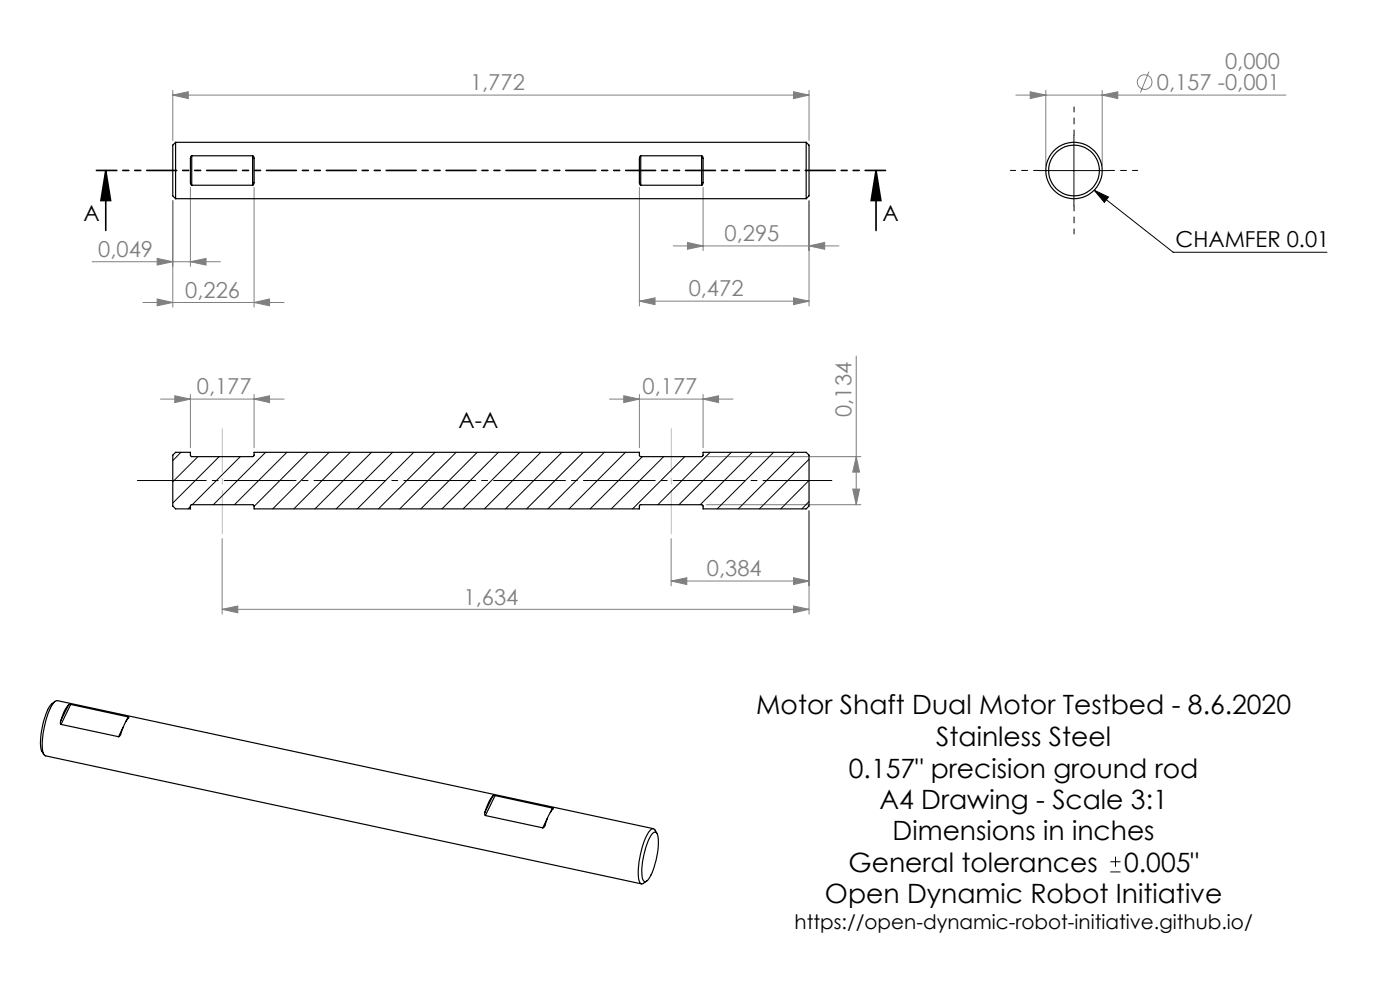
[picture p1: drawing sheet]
<svg xmlns="http://www.w3.org/2000/svg" width="297mm" height="210mm" viewBox="0 0 297 210" stroke-linecap="round" stroke-linejoin="round" font-family="sans-serif">
<g fill="none" stroke="#808080" stroke-width=".21">
<path d="M36.7 19.2v10.6M168.3 19.5l3.3 .7-3.3 .7zM171.6 19.2v10.6M218.5 19.5l3.4 .7-3.4 .7zM221.9 19.2v16M233.8 19.2v16M243.7 15.2l-1.8 4.4M36.7 20.2l3.2-.7v1.4zM36.7 20.2h134.9M40.4 39.7v16.8M53.9 39.7v25.4M135.6 39.7v25.2"/>
<path d="M149.2 39.7v13.5M215.5 20.2h57.3M233.8 20.2l3.3-.7v1.4zM19.5 55.5h27.2M33.3 54.8l3.4 .7-3.4 .7zM36.7 42.6v22.5M40.4 55.5l3.3-.7v1.4zM142.8 52.2h35.2M145.8 51.4l3.4 .8-3.4 .7zM171.6 52.2l3.3-.8v1.5zM171.6 42.6v22.3M30.3 64.2h30"/>
<path d="M33.3 63.4l3.4 .8-3.4 .7zM53.9 64.2l3.3-.8v1.5zM135.6 63.9l3.4-.7v1.4zM135.6 63.9h36M168.3 63.2l3.3 .7-3.3 .7zM181.6 75.5v31.6M34 84.7h26.3M37.1 84l3.3 .7-3.3 .7zM40.4 83.7v11.3M53.9 84.7l3.3-.7v1.4zM53.9 83.7v11.3M129.3 84.7h26.2"/>
<path d="M132.3 84l3.3 .7-3.3 .7zM135.6 83.7v11.3M149.2 84.7l3.2-.7v1.4zM149.2 83.7v11.3M149.8 96.9h32.8M181.6 96.9l.8 3.2h-1.5zM47.1 114.3v16M142.4 114.3v10M149.8 107.1h32.8M171.6 108.3v22M180.9 103.7h1.5l-.8 3.4zM47.1 129.2l3.3-.7v1.5z"/>
<path d="M47.1 129.2h124.5M142.4 123.3l3.3-.8v1.5zM142.4 123.3h29.2M168.3 122.5l3.3 .8-3.3 .7zM168.3 128.5l3.3 .7-3.3 .8z"/>
<circle cx="242.9" cy="17.4" r="1.55"/>
</g>
<path d="M220.3 36.2h15M227.8 28.7v15M232.1 40.3l16.8 13.2h32.6M232.1 40.3l3.1 1.5-.9 1.1zM235.5 185h2.2M235.5 182.8h2.2M236.6 181.7v2.2" fill="none" stroke="#000" stroke-width=".21"/>
<path d="M22.4 36.2l1.1 6.3h-2.1zM22.4 36.2v12.7M185.8 36.2l1.1 6.3h-2.1zM185.8 36.2v12.7" fill="none" stroke="#000" stroke-width=".35"/>
<path d="M176.5 101.9h-147.4" fill="none" stroke="#000" stroke-width=".21" stroke-dasharray="15.2 1.3 1.3 1.3" stroke-dashoffset=".6"/>
<path d="M220.4 36.2h-6M227.9 28.7v-6M235.4 36.2h5.9M227.9 43.7v5.9" fill="none" stroke="#000" stroke-width=".21" stroke-dasharray="15.2 1.3 1.3 1.3" stroke-dashoffset="14.2"/>
<path d="M187.9 36.2h-167.4" fill="none" stroke="#000" stroke-width=".35" stroke-dasharray="6.3 1.3 1.3 1.3 1.3 1.3" stroke-dashoffset="2"/>
<path d="M47.2 90.9v22.3M142.4 90.9v22.3" fill="none" stroke="#c0c0c0" stroke-width=".21" stroke-dasharray="15.2 1.3 1.3 1.3" stroke-dashoffset="6"/>
<g fill="#000">
<path d="M232.1 40.3l3.1 1.5-.9 1.1z"/>
<path d="M185.8 36.2l1.1 6.3h-2.1zM22.4 36.2l1.1 6.3h-2.1z"/>
</g>
<g fill="#808080">
<path d="M168.3 122.5l3.3 .8-3.3 .7zM142.4 123.3l3.3-.8v1.5zM168.3 128.5l3.3 .7-3.3 .8zM47.1 129.2l3.3-.7v1.5z"/>
<path d="M171.6 52.2l3.3-.8v1.5zM145.8 51.4l3.4 .8-3.4 .7zM168.3 63.2l3.3 .7-3.3 .7zM135.6 63.9l3.4-.7v1.4z"/>
<path d="M36.7 20.2l3.2-.7v1.4zM168.3 19.5l3.3 .7-3.3 .7zM33.3 54.8l3.4 .7-3.4 .7zM40.4 55.5l3.3-.7v1.4zM33.3 63.4l3.4 .8-3.4 .7zM53.9 64.2l3.3-.8v1.5zM37.1 84l3.3 .7-3.3 .7zM53.9 84.7l3.3-.7v1.4zM132.3 84l3.3 .7-3.3 .7zM149.2 84.7l3.2-.7v1.4zM218.5 19.5l3.4 .7-3.4 .7zM233.8 20.2l3.3-.7v1.4z"/>
<path d="M181.6 96.9l.8 3.2h-1.5zM180.9 103.7h1.5l-.8 3.4z"/>
</g>
<g fill="none" stroke="#000" stroke-width=".25">
<path d="M37.3 30.2v11.9M37.3 30.2l-.6 .6v10.7l.6 .6M37.3 30.2h133.7M40.7 33l-.1 .1a10.2 10.2 0 0 0-.2 3.7v2l.3 .5M40.7 39.3h12.9M40.7 33h12.9M40.7 33v6.3M53.6 33l.3 .3v.3v5.2l-.1 .4-.2 .1M53.6 33v6.3M135.9 33v.1a10.2 10.2 0 0 0-.3 3.7v2l.3 .5M135.9 39.3h12.9M135.9 33h12.9"/>
<path d="M135.9 33v6.3M148.8 33l.3 .3 .1 .3v5.2l-.2 .4-.2 .1M148.8 33v6.3M171 30.2v11.9M171 30.2l.6 .6v10.7l-.6 .6M37.3 42.1h133.7M36.7 96.5l.6-.6h3.1v.7l.3 .3h12.9l.3-.2v-.8h81.7v.7l.3 .3h12.9l.3-.2 .1-.8h21.8l.6 .6v10.8l-.6 .6h-21.8v-.6l-.3-.2h-13.1l-.2 .2v.6h-81.7v-.6l-.2-.2h-13.1l-.2 .2v.6h-3.1l-.6-.6zM11.7 148.8a5.1 5.1 0 0 0-2.2 3.5 13.5 13.5 0 0 0-.7 7l.5 .7M12.8 153v.5l.1 .2M12.9 153.7l12.3 2.6M14.5 149.5a8.3 8.3 0 0 0-1.7 3.5M14.5 149.5l-1.7 3.5"/>
<path d="M15 149.4l-.5 .1M15 149.4l12.2 2.7M15 149.4l-2.1 4.3M26.1 154.2l-.9 2.1M27.2 152.1l.1 .1a11.4 11.4 0 0 0-1.9 3.9l-.2 .2M27.2 152.1l-.5 1M102.9 172.3l-.1 .3 .2 .4M103 173l12.1 2.6M104.5 168.9a9 9 0 0 0-1.6 3.4M104.5 168.9l-1.6 3.4M105 168.8l-.5 .1M105 168.8l12.2 2.6"/>
<path d="M105 168.8l-2 4.2M116.1 173.6l-1 2M117.2 171.4l.2 .1a12.4 12.4 0 0 0-2 4l-.3 .1M117.2 171.4l-.5 1M138.5 176.7a.56 .56 0 0 1 .7-.2 .56 .56 0 0 1 .3 .7 15.3 15.3 0 0 1-2.1 9.5 .55 .55 0 0 1-.6 .3 .55 .55 0 0 1-.5-.5 15.4 15.4 0 0 1 2-9.6zM138.6 175.8l-126.5-27.2a4.2 4.2 0 0 0-1.9 2.7 17.4 17.4 0 0 0-1.1 8.3l.3 .6 .3 .1 126.4 27.2M139.3 176.8l-.4-.8a.59 .59 0 0 0-1 .2 16.9 16.9 0 0 0-2.3 10.6 .59 .59 0 0 0 .3 .6 .59 .59 0 0 0 .6 0l.7-.5"/>
<circle cx="227.8" cy="36.2" r="5.4"/>
<circle cx="227.8" cy="36.2" r="6"/>
</g>
<g fill="none" stroke="#000" stroke-width=".21">
<path d="M38.4 95.9l-1.7 1.8M42 96.9l-5.3 5.3M46.5 96.9l-9.8 9.8M51 96.9l-10.2 10.2M56.3 95.9l-11 11.2M60.9 95.9l-11.2 11.2M65.3 95.9l-11.4 11.5M69.8 95.9l-11.9 12M74.3 95.9l-12 12M78.8 95.9l-12 12M83.3 95.9l-12 12M87.8 95.9l-12 12"/>
<path d="M92.3 95.9l-12 12M96.8 95.9l-12 12M101.2 95.9l-11.9 12M105.7 95.9l-11.9 12M110.2 95.9l-12 12M114.7 95.9l-11.9 12M119.2 95.9l-12 12M123.7 95.9l-12 12M128.2 95.9l-12 12M132.7 95.9l-12 12M136.3 96.9l-11.1 11M140.8 96.9l-11.1 11"/>
<path d="M145.3 96.9l-11.1 11M150.6 95.9l-11 11.2M155.2 95.9l-11.2 11.2M159.6 95.9l-11 11.2M164.1 95.9l-11.9 12M168.6 95.9l-12 12M171.6 97.4l-10.5 10.5M40.4 107.4l-.5 .5M171.6 101.9l-6 6M171.6 106.4l-1.5 1.5"/>
</g>
<g font-size="5.6">
<text x="160.4" y="151.5">Motor Shaft Dual Motor Testbed - 8.6.2020</text>
<text x="198.6" y="158.3">Stainless Steel</text>
<text x="180.1" y="165">0.157&quot; precision ground rod</text>
<text x="186.6" y="171.6">A4 Drawing - Scale 3:1</text>
<text x="189.4" y="178.3">Dimensions in inches</text>
<text x="180" y="184.9">General tolerances</text>
<text x="238.5" y="184.9">0.005&quot;</text>
<text x="175" y="191.6">Open Dynamic Robot Initiative</text>
</g>
<g font-size="4.7" fill="#808080">
<text x="259.9" y="14.6">0,000</text>
<text x="99.7" y="19.2">1,772</text>
<text x="245.4" y="19.1">0,157 -0,001</text>
<text x="153.7" y="51.1">0,295</text>
<text x="20.8" y="54.5">0,049</text>
<text x="39.3" y="63.1">0,226</text>
<text x="146.1" y="62.9">0,472</text>
<text x="41.8" y="83.6">0,177</text>
<text x="136.3" y="83.6">0,177</text>
<text x="180.6" y="88.4" transform="rotate(-90 180.6 88.4)">0,134</text>
<text x="150" y="122.2">0,384</text>
<text x="98.3" y="128.2">1,634</text>
</g>
<g font-size="4.7">
<text x="17.7" y="46.8">A</text>
<text x="187.2" y="46.8">A</text>
<text x="249.4" y="52.4">CHAMFER 0.01</text>
<text x="97.3" y="90.7">A-A</text>
</g>
<text font-size="4.2" x="168.6" y="197.1">https://open-dynamic-robot-initiative.github.io/</text>
</svg>
